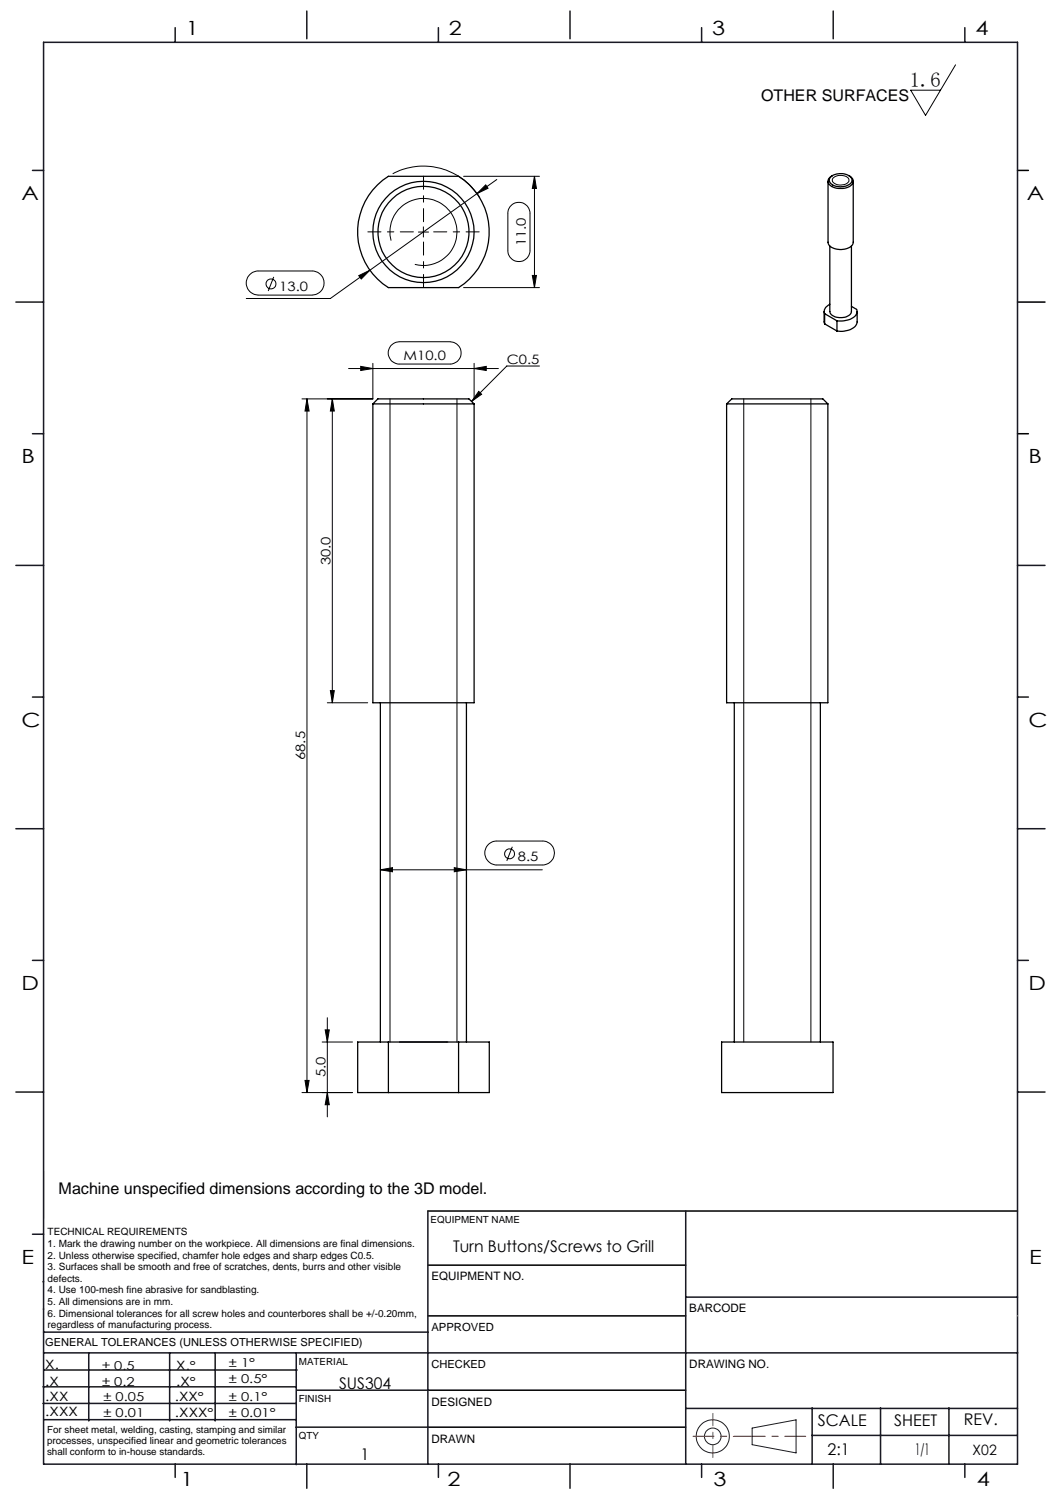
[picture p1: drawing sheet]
<svg xmlns="http://www.w3.org/2000/svg" width="210mm" height="297mm" viewBox="0 0 210 297" stroke-linecap="round" stroke-linejoin="round" font-family="sans-serif">
<g fill="none" stroke="#000" stroke-width=".2">
<path d="M188.8 12.8l-6 10-2.9-5h5.9M77.6 34.3a13 13 0 0 1 17.2 4.8M91.6 34.8h15M94.2 38.2l-28.9 20.7h-16.7M96 36.5l.4 .7-2.2 1zM98.1 35.5l-3.9 2.7M105.6 34.8l.4 2.4h-.8zM105.6 34.8v22M164.6 35.1a2.25 2.25 0 0 1 3.1 .2 1.07 1.07 0 0 1-1.3 1.2 1.56 1.56 0 0 1-2-.9zM49.3 54.3a2.23 2.23 0 0 1 1.7-.8h10.7a2.38 2.38 0 0 1 2.3 2.4 2.38 2.38 0 0 1-2.3 2.4h-10.7a2.38 2.38 0 0 1-2.1-1.5 2.38 2.38 0 0 1 .4-2.5zM54.1 54.7l-1.1 2.8M70.9 54.4l2.2-1-1.7 1.7z"/>
<path d="M77.3 47.5a6.6 6.6 0 0 1 5.8-8.3 6.6 6.6 0 0 1 7.2 7.2 6.6 6.6 0 0 1-8.3 5.8M82.7 45.8h2M83.6 44.8v2M91.6 56.8h15M100.8 40.7a2.19 2.19 0 0 1 2.5-.6 2.19 2.19 0 0 1 1.4 2.1v7.3a2.19 2.19 0 0 1-2.2 2.1 2.19 2.19 0 0 1-2.2-2.1v-7.6l.2-.6zM105.2 54.4h.8l-.4 2.4zM60.6 78.8v137M60.6 78.8l.5 2.4h-.8zM65.7 78.8v60M65.7 78.8l.3 2.4h-.7zM68.9 72.8h29.6M71.3 72.4l2.4 .4-2.4 .4z"/>
<path d="M73.7 71.8v7h-14M77 78.8v127M77.2 68.3a2.42 2.42 0 0 1 1.7-.8h10a2.2 2.2 0 0 1 2.2 2.2 2.2 2.2 0 0 1-2.2 2.2h-10a2.22 2.22 0 0 1-2-1.3 2.22 2.22 0 0 1 .3-2.3zM90.3 78.8v127M93.7 72.8l2.4-.4v.8zM93.7 71.8v7M94.6 77.3l.5 .6-1.9 1.4zM106.6 72.3h-6.5l-6.9 7M146.9 78.8v127M160.2 78.8v127M64.7 138.8h7.9M65.3 136.4h.7l-.3 2.4z"/>
<path d="M75.1 171.8l2.4-.5v.9zM75.1 171.8h32M89.7 171.3l2.4 .5-2.4 .4zM96.4 166.8a2.38 2.38 0 0 1 1.7-.7h9a2.36 2.36 0 0 1 2.4 2.3 2.36 2.36 0 0 1-2.4 2.4h-9a2.37 2.37 0 0 1-2.1-1.4 2.37 2.37 0 0 1 .4-2.6zM101.2 167.2l-1.1 2.8M59.7 215.8h9.9M60.3 213.4h.8l-.5 2.4zM63.6 205.8h6M64.2 203.4h.9l-.4 2.4zM64.7 201v19.6M64.7 215.8l.4 2.4h-.9z"/>
<circle cx="53.5" cy="56.1" r=".98"/>
<circle cx="100.7" cy="168.6" r=".98"/>
</g>
<g fill="none" stroke="#000" stroke-width=".25">
<path d="M74.6 36.5l2.1-1.7h13.9a13 13 0 0 1 0 22h-13.9a12.9 12.9 0 0 1-2.1-20.3zM163.6 35.8v12a2.06 2.06 0 0 0 2.3 1.5 2.46 2.46 0 0 0 2.7-1.4v-12.1M164.2 34.9a3 3 0 0 1 4 .3 1.3 1.3 0 0 1-1.4 1.6 2.36 2.36 0 0 1-3-1.2l.1-.3zM164.5 34.7a1.15 1.15 0 0 0-.9 1.1 1.15 1.15 0 0 0 .9 1.1 3.3 3.3 0 0 0 4-.7 1.15 1.15 0 0 0-.8-1.5M163.9 48.6v12.9a2.19 2.19 0 0 0 2.7 1.2 1.61 1.61 0 0 0 1.6-1.2v-12.9M73.7 79.8l.9-1h18l1.1 1M73.7 79.8h20M73.7 79.8v59h20v-59M143.5 79.8l1.1-1h18l.9 1M143.5 79.8h20M143.5 79.8v59h20v-59M162.8 61.5l.1 2.5"/>
<path d="M162.9 61.9l2.4 1.5M162.9 64l2.4 1.4M162.9 61.9v2.1M163.9 60.1a1.55 1.55 0 0 0-1 1.8M165.3 63.4v2M168.2 60.5l1 .6a1.71 1.71 0 0 1-1.5 2l-1.3 .3h-1.1M169.3 61.5v2.1a2.52 2.52 0 0 1-2.6 1.8h-1.4M75.1 138.8v67M92.1 138.8v67M145.1 138.8v67M162.1 138.8v67M76.7 205.8h-6v10h6"/>
<path d="M76.7 205.8h13.9M76.7 205.8v10M76.7 215.8h13.9M78.8 205.8h9.5M90.6 205.8h6.1v10h-6.1M90.6 205.8v10M142.6 205.8h22v10h-22z"/>
<circle cx="83.6" cy="45.8" r="10"/>
<circle cx="83.7" cy="45.8" r="9"/>
</g>
<g fill="none" stroke="#191924" stroke-width=".2">
<path d="M8.6 231.2v9.4M148.6 282l8.7-1.6v6.5l-8.7-1.6z"/>
<circle cx="140.8" cy="283.7" r="3.3"/>
<circle cx="140.8" cy="283.7" r="1.64"/>
</g>
<path d="M81.7 45.8h-9M83.7 43.8v-9M83.7 47.8v9M85.7 45.8h9" fill="none" stroke="#000" stroke-width=".2" stroke-dasharray="15.2 1.3 1.3 1.3" stroke-dashoffset="12.6"/>
<path d="M201 33.7h2.2M201 59.7h5.4M201 85.7h2.2M84.5 239.1h116.5M84.6 259.9h50.9M84.6 249.8h50.9M84.6 274.5h50.9M84.5 281.8h51" fill="none" stroke="#000" stroke-width=".3"/>
<path d="M136.9 283.6h22.3" fill="none" stroke="#f00" stroke-width=".2" stroke-dasharray="6.3 1.3 1.3 1.3" stroke-dashoffset="2.2"/>
<path d="M140.8 287.8v-8.7" fill="none" stroke="#f00" stroke-width=".2" stroke-dasharray="6.3 1.3 1.3 1.3" stroke-dashoffset="3.9"/>
<g fill="none" stroke="#191924" stroke-width=".3">
<path d="M8.6 8.4h192.4v280.7h-192.4zM34.6 5.5v2.9M60.6 2.2v5.5M86.6 5.5v2.9M112.6 2.2v5.5M138.6 5.5v2.9M164.6 2.2v5.5M190.6 5.5v2.9M6.4 33.7h2.2M3.1 59.7h5.5M6.4 85.7h2.2M3.1 111.7h5.5"/>
<path d="M201 111.7h5.4M6.4 137.7h2.2M201 137.7h2.2M3.1 163.7h5.5M201 163.7h5.4M6.4 189.6h2.2M201 189.6h2.2M3.1 215.6h5.5M201 215.6h5.4M84.5 239.1v50M135.5 239.1v50M6.4 243.7h2.2"/>
<path d="M8.5 253.1h.1M8.6 258.5h.1M135.5 256.1h65.5M8.5 277.1h49.9M8.5 273.9h49.9M8.6 267.2h192.4M8.6 263.1h75.9M8.8 270.5h49.9M17.5 267.2v13.4M33.5 267.2v13.4M42.5 267.2v13.4M58.5 267.2v22"/>
<path d="M58.6 274.5h26M135.5 278.1h65.5M160.4 278v11.1M174 278v11.1M187.5 278v11.1M8.8 280.3h49.7M34.6 289.1v2.6M58.5 281.8h26M60.6 289.1v4.8M86.6 289.1v2.6M112.6 289.1v4.8M138.6 289.1v2.6"/>
<path d="M160.4 283.5h40.5M164.6 289.1v4.8M190.6 289.1v2.6"/>
</g>
<path d="M201 259.9h.1" fill="none" stroke="#c0c0c0" stroke-width=".2"/>
<g fill="#000">
<path d="M65.7 78.8l.3 2.4h-.7zM65.3 136.4h.7l-.3 2.4zM60.6 78.8l.5 2.4h-.8zM60.3 213.4h.8l-.5 2.4zM105.6 34.8l.4 2.4h-.8zM105.2 54.4h.8l-.4 2.4z"/>
<path d="M71.3 72.4l2.4 .4-2.4 .4zM93.7 72.8l2.4-.4v.8zM75.1 171.8l2.4-.5v.9zM89.7 171.3l2.4 .5-2.4 .4zM94.6 77.3l.5 .6-1.9 1.4zM94.2 38.2l2.2-1-.4-.7zM70.9 54.4l.5 .7 1.7-1.7z"/>
<path d="M64.7 215.8l.4 2.4h-.9zM64.2 203.4h.9l-.4 2.4z"/>
</g>
<text font-size="4.1" x="179.7" y="17.2">1.6</text>
<g font-size="3.9">
<text x="36.7" y="6.9">1</text>
<text x="88.7" y="6.9">2</text>
<text x="140.7" y="6.9">3</text>
<text x="192.7" y="6.9">4</text>
<text x="4.2" y="39.5">A</text>
<text x="202.9" y="39.5">A</text>
<text x="4.2" y="91.5">B</text>
<text x="203.2" y="91.5">B</text>
<text x="4.2" y="143.5">C</text>
<text x="203.2" y="143.5">C</text>
<text x="4.2" y="195.5">D</text>
<text x="203.2" y="195.5">D</text>
<text x="4.2" y="249.6">E</text>
<text x="203.3" y="249.6">E</text>
<text x="35.7" y="293.4">1</text>
<text x="88.4" y="293.4">2</text>
<text x="141" y="293.4">3</text>
<text x="193" y="293.4">4</text>
</g>
<g font-size="3.2">
<text x="150.4" y="20">OTHER SURFACES</text>
<text x="11.6" y="235.8">Machine unspecified dimensions according to the 3D model.</text>
<text x="89.5" y="247.3">Turn Buttons/Screws to Grill</text>
<text x="67" y="274.2">SUS304</text>
<text x="161.6" y="281.7">SCALE</text>
<text x="176.7" y="281.5">SHEET</text>
<text x="190.4" y="281.5">REV.</text>
<text x="163.5" y="287.3">2:1</text>
<text x="180.8" y="287.3">1/1</text>
<text x="71.3" y="288.3">1</text>
</g>
<text font-size="2.8" x="192.1" y="287.3">X02</text>
<g font-size="2.6">
<text x="103.9" y="48.6" transform="rotate(-90 103.9 48.6)">11.0</text>
<text x="55.2" y="57.4">13.0</text>
<text x="79.7" y="71.1">M10.0</text>
<text x="100.1" y="71.9">C0.5</text>
<text x="65.3" y="111.6" transform="rotate(-90 65.3 111.6)">30.0</text>
<text x="60.3" y="150.1" transform="rotate(-90 60.3 150.1)">68.5</text>
<text x="102.3" y="169.9">8.5</text>
<text x="64.3" y="212.8" transform="rotate(-90 64.3 212.8)">5.0</text>
</g>
<g font-size="2.5">
<text x="8.9" y="273.6">.X</text>
<text x="8.9" y="270.4">X.</text>
<text x="34.8" y="273.7">.X°</text>
<text x="34.8" y="270.5">X.°</text>
<text x="9" y="276.7">.XX</text>
<text x="9" y="279.7">.XXX</text>
<text x="34.5" y="276.7">.XX°</text>
<text x="34.6" y="279.8">.XXX°</text>
</g>
<g font-size="2.4">
<text x="45.2" y="270">± 1°</text>
<text x="20.2" y="270.4">± 0.5</text>
<text x="20.2" y="273.7">± 0.2</text>
<text x="45.2" y="273.2">± 0.5°</text>
<text x="20.4" y="279.7">± 0.01</text>
<text x="20.4" y="276.7">± 0.05</text>
<text x="45.2" y="276.7">± 0.1°</text>
<text x="45.2" y="279.7">± 0.01°</text>
</g>
<g font-size="2.3">
<text x="85.2" y="252.9">EQUIPMENT NO.</text>
<text x="136.2" y="259.2">BARCODE</text>
<text x="136.2" y="270.2">DRAWING NO.</text>
<text x="85.2" y="277.6">DESIGNED</text>
<text x="85.2" y="284.9">DRAWN</text>
</g>
<g font-size="2.2">
<text x="85.2" y="262.8">APPROVED</text>
<text x="8.9" y="265.9">GENERAL TOLERANCES (UNLESS OTHERWISE SPECIFIED)</text>
<text x="85.2" y="270.1">CHECKED</text>
</g>
<g font-size="2">
<text x="9.4" y="243.9">TECHNICAL REQUIREMENTS</text>
<text x="9.4" y="246.2">1. Mark the drawing number on the workpiece. All dimensions are final dimensions.</text>
<text x="9.4" y="248.5">2. Unless otherwise specified, chamfer hole edges and sharp edges C0.5.</text>
<text x="9.4" y="250.8">3. Surfaces shall be smooth and free of scratches, dents, burrs and other visible</text>
<text x="9.4" y="253.1">defects.</text>
<text x="9.4" y="255.4">4. Use 100-mesh fine abrasive for sandblasting.</text>
<text x="9.4" y="257.7">5. All dimensions are in mm.</text>
<text x="9.4" y="260">6. Dimensional tolerances for all screw holes and counterbores shall be +/-0.20mm,</text>
<text x="9.4" y="262.3">regardless of manufacturing process.</text>
</g>
<g font-size="1.9">
<text x="85.1" y="241.5">EQUIPMENT NAME</text>
<text x="59.1" y="269.5">MATERIAL</text>
<text x="59.1" y="276.9">FINISH</text>
<text x="9.3" y="282.9">For sheet metal, welding, casting, stamping and similar</text>
<text x="9.3" y="285.2">processes, unspecified linear and geometric tolerances</text>
<text x="9.3" y="287.4">shall conform to in-house standards.</text>
<text x="59.1" y="284.2">QTY</text>
</g>
</svg>
